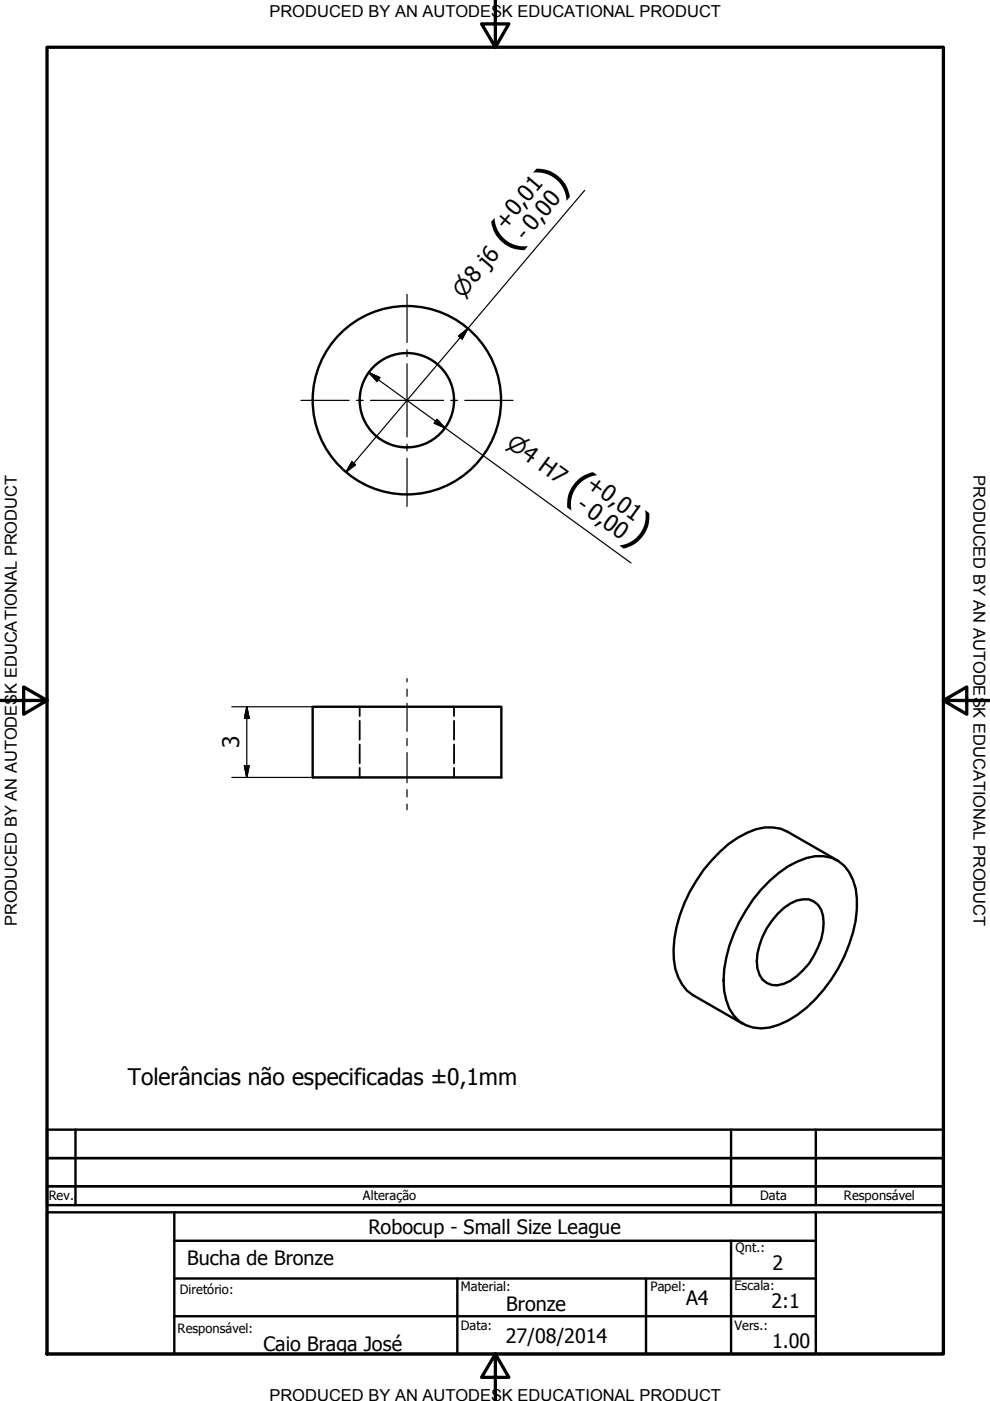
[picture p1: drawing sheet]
<svg xmlns="http://www.w3.org/2000/svg" width="210mm" height="297mm" viewBox="0 0 210 297" stroke-linecap="round" stroke-linejoin="round" font-family="sans-serif">
<!-- layer: Visible (ISO) -->
<g fill="none" stroke="#000" stroke-width=".51">
<path d="M66.3 149.8h40v15h-40zM163.2 186.7a18 18 0 0 1 9.6-5.2 7.3 7.3 0 0 1 8 5 17.8 17.8 0 0 1 0 11.2 32.4 32.4 0 0 1-11.8 17.5 14.4 14.4 0 0 1-7.6 2.8 7.3 7.3 0 0 1-7.4-5.9 21.9 21.9 0 0 1 1.6-14.1 34.9 34.9 0 0 1 7.6-11.3zM164.8 193.8a8.3 8.3 0 0 1 6.7-3.1 4.1 4.1 0 0 1 3 3.5 14 14 0 0 1-4.3 11.5 8.9 8.9 0 0 1-5.4 3.2 3.9 3.9 0 0 1-4.2-3.6 14.7 14.7 0 0 1 4.2-11.5zM177.5 182.4l-10.6-6.1a9.2 9.2 0 0 0-8.5 .3 28.2 28.2 0 0 0-12.2 12.5 26.9 26.9 0 0 0-3.3 14.3 9.9 9.9 0 0 0 4 7.6l10.6 6.1"/>
<circle cx="86.3" cy="84.9" r="10"/>
<circle cx="86.3" cy="84.9" r="20"/>
</g>
<!-- layer: Hidden (ISO) -->
<path d="M76.3 149.8v2M76.3 152.8v4M76.3 157.8v4M96.3 149.8v2M96.3 152.8v4M96.3 157.8v4M76.3 162.8v2M96.3 162.8v2" fill="none" stroke="#000" stroke-width=".38"/>
<!-- layer: Border (ISO) -->
<path d="M10 10h190v277.1h-190zM105 0v10l-2.9-4.9h5.8l-2.9 4.9M0 148.5h10l-5-2.8v5.7l5-2.9M200 148.5l5 2.9v-5.7l-5 2.8h10M105 287.1l2.9 4.9h-5.8l2.9-4.9v9.9" fill="none" stroke="#000" stroke-width=".7"/>
<!-- layer: Title (ISO) -->
<path d="M10 239.5h190v6h-190zM16 239.5v16M155 239.5v16M173 239.5v16M10 245.5h190v6h-190zM10 251.5h190v4h-190zM37 263.1h136M137 271.1v16" fill="none" stroke="#000" stroke-width=".51"/>
<!-- layer: Title (ANSI) -->
<path d="M10 257h190v30.1h-190zM37 257v30.1M173 257v30.1M37 279.1h136M37 271.1h136M97 271.1v16M155 263.1v24" fill="none" stroke="#000" stroke-width=".51"/>
<!-- layer: Dimension (ISO) -->
<path d="M124 40.4l-50.7 59.7M78.2 79l2.3 1.1-.6 .8zM78.2 79l55.6 40.4M97.2 71.2l2-1.6-1.2 2.3zM74.6 97.9l.8 .6-2.1 1.6zM92.6 88.9l1.8 1.8-2.3-1zM49.1 149.8h17.2M52.3 149.8l.5 2.5h-1zM52.3 149.8v15M49.1 164.8h17.2M51.8 162.4h1l-.5 2.4z" fill="none" stroke="#000" stroke-width=".25"/>
<path d="M99.2 69.6l-1.2 2.3zM97.2 71.2l2-1.6-1.2 2.3zM74.6 97.9l-1.3 2.2zM74.6 97.9l.8 .6-2.1 1.6zM78.2 79l2.3 1.1zM78.2 79l2.3 1.1-.6 .8zM92.1 89.7l2.3 1zM92.6 88.9l1.8 1.8-2.3-1zM52.3 149.8l.5 2.5zM52.3 149.8l.5 2.5h-1zM51.8 162.4l.5 2.4zM51.8 162.4h1l-.5 2.4z" fill="#000" stroke="#000" stroke-width=".25"/>
<!-- layer: Centerline (ISO) -->
<path d="M86.3 143.9v.7M86.3 146.1v1.5M86.3 149.1v6M86.3 156.6v1.5M86.3 159.6v6.4M86.3 167.4v1.6M86.3 170.5v1.2" fill="none" stroke="#000" stroke-width=".25"/>
<!-- layer: Center Mark (ISO) -->
<path d="M86.3 62.4v10.2M86.3 74.2v1.4M86.3 77.1v15.5M63.8 84.9h10.2M75.6 84.9h1.4M78.5 84.9h15.5M86.3 94.2v1.4M86.3 97.1v10.3M95.6 84.9h1.4M98.6 84.9h10.2" fill="none" stroke="#000" stroke-width=".25"/>
<g font-size="9.7">
<text x="118.4" y="41.6" transform="rotate(-50 118.4 41.6)">)</text>
<text x="108.3" y="53.5" transform="rotate(-50 108.3 53.5)">(</text>
<text x="119.6" y="104.7" transform="rotate(36 119.6 104.7)">(</text>
<text x="132.2" y="113.9" transform="rotate(36 132.2 113.9)">)</text>
</g>
<g font-size="4.8">
<text x="107.2" y="48.9" transform="rotate(-50 107.2 48.9)">+0,01</text>
<text x="111.5" y="51.4" transform="rotate(-50 111.5 51.4)">- 0,00</text>
<text x="121.9" y="107.7" transform="rotate(36 121.9 107.7)">- 0,00</text>
<text x="124.1" y="103.3" transform="rotate(36 124.1 103.3)">+0,01</text>
<text x="50.7" y="158.6" transform="rotate(-90 50.7 158.6)">3</text>
<text x="27.1" y="230">Tolerâncias não especificadas ±0,1mm</text>
</g>
<g font-size="4.6">
<text x="98.2" y="63.3" transform="rotate(-50 98.2 63.3)">⌀8 j6</text>
<text x="107.2" y="94.6" transform="rotate(36 107.2 94.6)">⌀4 H7</text>
</g>
<g font-size="4.2">
<text x="78.1" y="261.5">Robocup - Small Size League</text>
<text x="39.7" y="268.2">Bucha de Bronze</text>
<text x="163.8" y="269.3">2</text>
<text x="107.3" y="277.9">Bronze</text>
<text x="145.5" y="276.7">A4</text>
<text x="163.6" y="277.3">2:1</text>
<text x="55.9" y="286.4">Caio Braga José</text>
<text x="107.3" y="284.7">27/08/2014</text>
<text x="163.7" y="285.9">1.00</text>
</g>
<g font-size="3.5">
<text x="57.1" y="3.6">PRODUCED BY AN AUTODESK EDUCATIONAL PRODUCT</text>
<text x="206.4" y="100.7" transform="rotate(90 206.4 100.7)">PRODUCED BY AN AUTODESK EDUCATIONAL PRODUCT</text>
<text x="3.6" y="196.4" transform="rotate(-90 3.6 196.4)">PRODUCED BY AN AUTODESK EDUCATIONAL PRODUCT</text>
<text x="57.1" y="297">PRODUCED BY AN AUTODESK EDUCATIONAL PRODUCT</text>
</g>
<g font-size="2.7">
<text x="10.4" y="254.5">Rev.</text>
<text x="77" y="254.5">Alteração</text>
<text x="161.2" y="254.5">Data</text>
<text x="178.9" y="254.4">Responsável</text>
<text x="156" y="265.4">Qnt.:</text>
<text x="38.1" y="274.4">Diretório:</text>
<text x="97.7" y="273.7">Material:</text>
<text x="137.9" y="273.8">Papel:</text>
<text x="155.7" y="273.6">Escala:</text>
<text x="97.7" y="282">Data:</text>
<text x="155.7" y="282">Vers.:</text>
<text x="37.7" y="282.6">Responsável:</text>
</g>
</svg>
